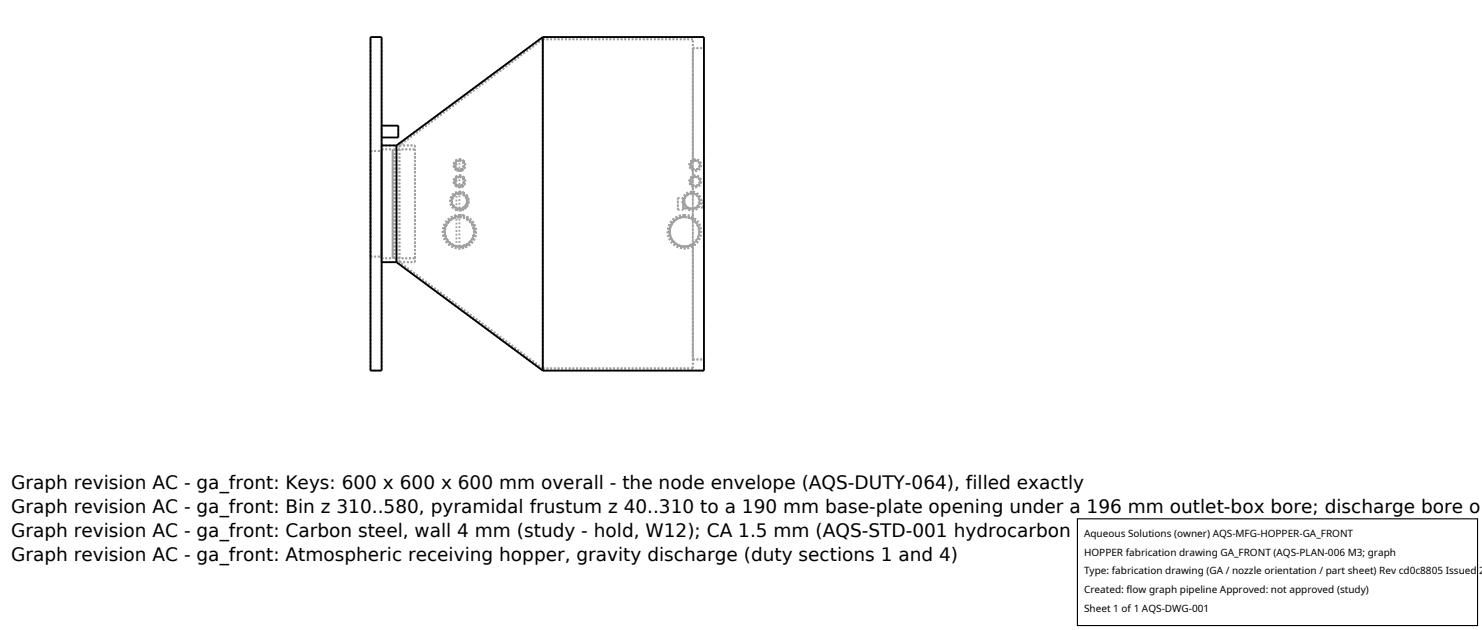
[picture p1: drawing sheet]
<svg xmlns="http://www.w3.org/2000/svg" width="212mm" height="90mm" viewBox="0 0 212 90" stroke-linecap="round" stroke-linejoin="round" font-family="sans-serif">
<g fill="none" stroke="#a0a0a0" stroke-width=".26" stroke-dasharray=".3 .3" stroke-linecap="butt">
<path d="M52.9 5.3h1.6M54.5 17.9v1.7M54.5 19.6v-1.7M56.9 17.9v1.7M77.5 5.6l-20.4 15.2M77.5 5.3l-20.9 15.5M77.5 5.6h21.5M77.5 5.3h23M99 6.9h1.5M52.9 21.6h1.6M52.9 36.6v-15M52.9 36.6h1.6"/>
<path d="M54.5 21.3h1.6M54.5 36.9h1.6M54.5 36.9v-15.6M54.5 36.6v-15M54.5 37.4v-16.6M54.5 20.8h2.1M54.5 37.4h2.1M56.1 21.5v15.2M56.1 36.7v-15.2M56.1 36.9v-15.6M56.3 21.3h3M56.3 36.9h3"/>
<path d="M56.3 36.9v-15.6M56.3 21.3l-.2 .2M56.3 36.9l-.2-.2M56.3 21.3v15.6M56.6 20.8v16.6M57.1 20.8v16.6M57.1 20.8h2.2M57.1 37.4h2.2M57.1 37.4v-16.6M59.3 37.4v-16.6M59.3 36.9v-15.6M65.2 30.7v4.7"/>
<path d="M65.2 30h.6l.5-.1M65.2 27.4v2.6M65.2 25.2v1.4M65.2 24.3l.6 .1 .5-.3M65.2 22.9v1.4M65.2 24.3l-.3-.3-.1-.4 .1-.4 .3-.3M65.2 26.6l-.3-.3-.1-.3 .1-.5 .3-.3M65.2 30l-.7-.5-.2-.8 .2-.8 .7-.5M65.2 35.4l-.8-.3-.6-.5-.4-.7-.2-.8 .2-.8 .4-.7 .6-.6 .8-.3M65.6 30.7v4.8M65.6 30.7l1.1 .2M65.6 27.4v2.7"/>
<path d="M65.6 27.4l.6 .1 .5 .4M65.6 25.1l.6 .2 .3 .6-.3 .6-.6 .3M65.6 25.1v1.7M65.6 22.7l.6 .3 .3 .5-.3 .7-.2 .1-.4 .1M65.6 22.7v1.7M65.6 22.7l.6 .3 .3 .5-.3 .7-.6 .2M65.6 27.4l.5 .1 .5 .3 .2 .4 .2 .5-.1 .5-.3 .5-.4 .2-.6 .2M65.6 30.7l.9 .2 .8 .5 .5 .7 .2 1-.2 .9-.5 .8-.8 .5-.9 .2M65.6 23l.4 .1 .2 .5-.2 .4-.4 .2-.4-.2-.2-.4 .2-.4 .4-.2M65.6 22.9l.5 .2 .2 .5-.2 .5-.5 .2-.4-.2-.3-.5 .2-.5 .5-.2M65.6 25.3l.4 .1 .2 .5-.1 .4-.5 .2-.4-.1-.2-.5 .2-.4 .4-.2M65.6 25.2l.5 .2 .2 .5-.2 .5-.5 .2-.4-.2-.3-.5 .2-.5 .5-.2"/>
<path d="M65.6 27.6l.5 .1 .3 .2 .3 .4v.4v.4l-.3 .4-.4 .3h-.4h-.4l-.4-.3-.2-.3-.1-.5 .1-.4 .2-.4 .4-.2 .4-.1M65.6 27.6l.7 .3M65.6 27.6l.4 .1 .4 .3 .2 .3 .1 .4-.1 .4-.2 .3-.4 .3-.4 .1-.4-.1-.3-.2-.3-.4-.1-.4 .1-.4 .2-.3 .4-.3 .4-.1M65.6 31l.7 .1M65.6 30.9l.8 .2 .7 .5 .5 .7 .2 .8-.2 .8-.4 .7-.7 .5-.8 .1-.9-.1-.7-.5-.5-.7-.1-.8 .1-.8 .5-.7 .7-.5 .8-.2M65.6 31l.8 .1 .7 .5 .4 .6 .2 .8-.1 .8-.5 .8-.7 .4-.7 .2-.8-.2-.7-.4-.5-.7-.2-.7 .2-.9 .4-.7 .7-.4 .8-.2M66.3 35.1v.3M66.3 35.4h-1.1M66.3 30.8l-1.1-.1M66.3 30.8v.3M66.3 35.1l.6-.3 .4-.4 .3-.6 .1-.6-.1-.8-.3-.5-.5-.5-.5-.3M66.3 29.6v.3"/>
<path d="M66.3 27.5l-.5-.1h-.6M66.3 27.5v.4M66.3 27.9l.3 .3 .1 .5-.1 .5-.3 .4M66.3 25.4l-.6-.3-.5 .1M66.3 25.4v1.1M66.3 26.5l-.6 .2-.5-.1M66.3 23v1.1M66.3 23l-.5-.3-.6 .2M66.3 23l-.4-.2h-.5l-.5 .3-.1 .4 .1 .6 .4 .3h.5l.5-.3M66.3 25.4l-.5-.3h-.5l-.4 .3-.1 .5 .1 .4 .4 .4h.5l.5-.2M66.3 29.6l-.5 .2-.5-.1-.4-.2-.3-.4v-.6l.1-.4 .4-.3 .5-.2M66.3 27.5l-.7-.1-.7 .2-.4 .4-.2 .7 .2 .7 .5 .5 .6 .2 .7-.2"/>
<path d="M66.3 35.1l-.9 .1-.9-.3-.6-.6-.3-.8v-1l.4-.7 .7-.6 .9-.2M66.3 35.4h-1.2l-.9-.4-.7-.8-.3-1.1 .3-1.1 .7-.8 .9-.5 1.2 .1M66.7 34.9v.3M66.7 35.2l-1.1 .3M66.7 30.9v.4M66.7 31.3l.4 .3 .4 .5 .2 1-.2 1-.4 .4-.4 .4M66.7 29.5l-.5 .4-.6 .2M66.7 27.9v1.6M66.7 27.9l.3 .8-.3 .8M66.7 31.3l.7 .7 .3 1-.2 1.1-.4 .5-.4 .3M66.7 30.9l.6 .4 .4 .5 .2 .6 .1 .7-.1 .7-.3 .6-.4 .5-.5 .3M96.8 28.3h.8"/>
<path d="M96.8 28.3v1.6M96.8 29.9v-1.6M97.6 28.5h.2M97.6 28.5v1.2M97.6 29.7v-1.2M97.6 28.3v1.6M97.6 29.9v-1.6M97.6 29.7l.9 .1M97.6 29.9h-.8M97.7 28.5h.1M97.8 30.9l-1 .3-.8 .6-.4 .9 .1 1 .5 .9 .9 .5 1 .1 .9-.3M97.8 31l-.8 .2-.7 .4-.5 .7-.1 .8 .1 .8 .5 .7 .7 .4 .8 .2 .8-.2 .7-.5 .4-.6 .1-.8-.1-.8-.5-.7-.7-.4-.7-.2"/>
<path d="M97.8 30.9l-.9 .2-.6 .5-.5 .6-.2 .8 .2 .9 .4 .7 .7 .5 .8 .1 .8-.1 .7-.5 .5-.7 .2-.8-.1-.8-.5-.7-.7-.5-.8-.2M97.8 30.7l-.9 .2-.9 .5-.5 .8-.1 .9 .2 1 .5 .7 .8 .5 .9 .2 .9-.2 .8-.6 .5-.8 .1-.8-.2-1-.5-.8-.8-.4-.8-.2M97.8 28.5l-.1 .4 .1 .4 .3 .3 .4 .2M97.8 28.5l.1-.4 .3-.3 .8-.1M98.4 29.8h.6M98.4 29.8l-.5-.5-.2-.8M98.5 29.7v.1M98.5 29.7l.5 .1M98.5 29.8v-.1M98.5 29.8h-.1M98.8 27.6l-.7 .2-.4 .7M98.8 27.6l-.4 .1-.3 .3-.3 .3-.1 .4 .1 .4 .3 .4 .3 .2 .4 .1 .4-.1 .4-.2 .2-.4 .1-.3-.1-.5-.2-.3-.4-.3-.4-.1"/>
<path d="M98.8 27.6l-.4 .1-.4 .2-.2 .4-.1 .4 .1 .5 .2 .3 .4 .3h.4h.4l.4-.3 .2-.3 .1-.5-.1-.4-.2-.4-.3-.2-.5-.1M98.8 27.4l-.5 .1-.5 .3-.2 .4-.1 .5 .1 .5 .3 .5 .4 .3 .6 .1 .5-.2 .4-.3 .3-.4v-.5l-.1-.5-.3-.5-.4-.2-.5-.1M99 34.8v.1M99 23v-16.1M99 23v.1M99 23v-17.4M99 23l-.3 .2-.1 .4 .1 .3 .3 .3M99 24.1v.1M99 23.1l-.3 .5v.3l.3 .2M99 25.4v-1.3M99 25.3v.1M99 25.3v-1.1"/>
<path d="M99 25.3l-.3 .3-.1 .3 .1 .4 .3 .2M99 26.4v.1M99 25.4l-.3 .5v.3l.3 .2M99 27.6v-1.1M99 27.6v.1M99 27.6h-.5l-.4 .3-.3 .3-.1 .5 .1 .5 .3 .4 .4 .2h.5M99 31.3v-1.5M99 31.3v.1M99 27.6h-.2M99 29.8l.4-.1M99 26.5h.5l.3-.1 .1-.3-.1-.6-.2-.2h-.3M99 23l-.3 .2-.1 .3 .1 .4 .3 .3"/>
<path d="M99 24.1l.5 .1 .4-.5-.1-.5-.5-.3M99 34.9l.6-.8 .3-1-.2-1-.7-.8M99 31.3l-.6-.3-.6-.1M99 31.4l-.5-.3-.6-.1h-.6l-.5 .2-.8 .7-.2 .6-.1 .5v.6l.2 .5 .4 .5 .5 .3 .5 .2 .6 .1 .6-.2 .5-.2M99 31.3l-.6-.2-.5-.1h-.6l-.5 .2-.5 .3-.3 .4-.3 .6-.1 .6 .1 .5 .2 .6 .4 .4 .4 .4 .6 .2h.6l.5-.1 .6-.2M99.3 25.3l-.3 .1M99.3 25.3l-.4 .2-.2 .4 .1 .4 .5 .2 .4-.1 .2-.5-.2-.4-.4-.2M99.3 25.2l-.5 .2-.2 .5 .2 .5 .5 .2 .5-.2 .2-.5-.2-.5-.5-.2M99.3 25.1l-.6 .2-.2 .6 .2 .6 .6 .3 .6-.3 .2-.6-.2-.6-.6-.2M99.3 22.9l-.3 .1M99.3 23l-.4 .1-.2 .4 .1 .5 .5 .2 .4-.2 .2-.4-.1-.4-.5-.2M99.3 22.9l-.5 .2-.2 .5 .2 .5 .5 .2 .5-.2 .2-.5-.2-.5-.5-.2"/>
<path d="M99.3 22.7l-.6 .3-.2 .6 .2 .6 .6 .2 .6-.2 .2-.6-.2-.6-.6-.3M99.5 29.6l-.1 .1M99.5 29.7v-.1M99.5 29.7h-.1M99.5 29.6l.3-.5 .1-.5M99.9 28.6l-.3-.7-.6-.3M99.9 28.6l.5-.1M100.4 29.7l-.9-.1M100.4 29.7v-1.2M100.4 29.7v-.1M100.4 29.6v-1M100.4 28.6v-.1"/>
<path d="M100.5 29.6v-1M100.5 28.6v-21.7M100.5 28.6h-.1M100.5 29.6h-.1M52.9 52.9v-47.6M52.9 52.9h1.6M54.5 52.9v-47.6M77.5 52.9h23M77.5 52.6h21.5M77.5 52.6l-20.4-15.2M77.5 52.6v-47M77.5 52.9l-20.9-15.5"/>
<path d="M77.5 52.9v-47.6M99 52.6v-17.7M99 51.3v-16.4M99 51.3v-44.4M99 52.6v-47M99 51.3h1.5M100.5 52.9v-47.6M100.5 51.3v-44.4M100.5 51.3v-21.7"/>
</g>
<path d="M52.9 5.3h1.6v47.6h-1.6zM54.5 17.9h2.4v1.7h-2.4M77.5 5.3h23v47.6h-23M77.5 5.3l-20.9 15.5M77.5 5.3v47.6M54.5 20.8h2.1M54.5 37.4h2.1M56.6 20.8v16.6M56.6 37.4l20.9 15.5" fill="none" stroke="#000" stroke-width=".26"/>
<path d="M153.9 74.1h57.1v15.2h-57.1z" fill="#fff" stroke="#000" stroke-width=".16"/>
<g font-size="2.6">
<text x="1.6" y="69.8">Graph revision AC - ga_front: Keys: 600 x 600 x 600 mm overall - the node envelope (AQS-DUTY-064), filled exactly</text>
<text x="1.6" y="73.3">Graph revision AC - ga_front: Bin z 310..580, pyramidal frustum z 40..310 to a 190 mm base-plate opening under a 196 mm outlet-box bore; discharge bore o</text>
<text x="1.6" y="76.7">Graph revision AC - ga_front: Carbon steel, wall 4 mm (study - hold, W12); CA 1.5 mm (AQS-STD-001 hydrocarbon rule)</text>
<text x="1.6" y="80.2">Graph revision AC - ga_front: Atmospheric receiving hopper, gravity discharge (duty sections 1 and 4)</text>
</g>
<g font-size="1.4">
<text x="154.8" y="76.6">Aqueous Solutions (owner) AQS-MFG-HOPPER-GA_FRONT</text>
<text x="154.8" y="79.3">HOPPER fabrication drawing GA_FRONT (AQS-PLAN-006 M3; graph</text>
<text x="154.8" y="82">Type: fabrication drawing (GA / nozzle orientation / part sheet) Rev cd0c8805 Issued 2</text>
<text x="154.8" y="84.7">Created: flow graph pipeline Approved: not approved (study)</text>
<text x="154.8" y="87.4">Sheet 1 of 1 AQS-DWG-001</text>
</g>
</svg>
